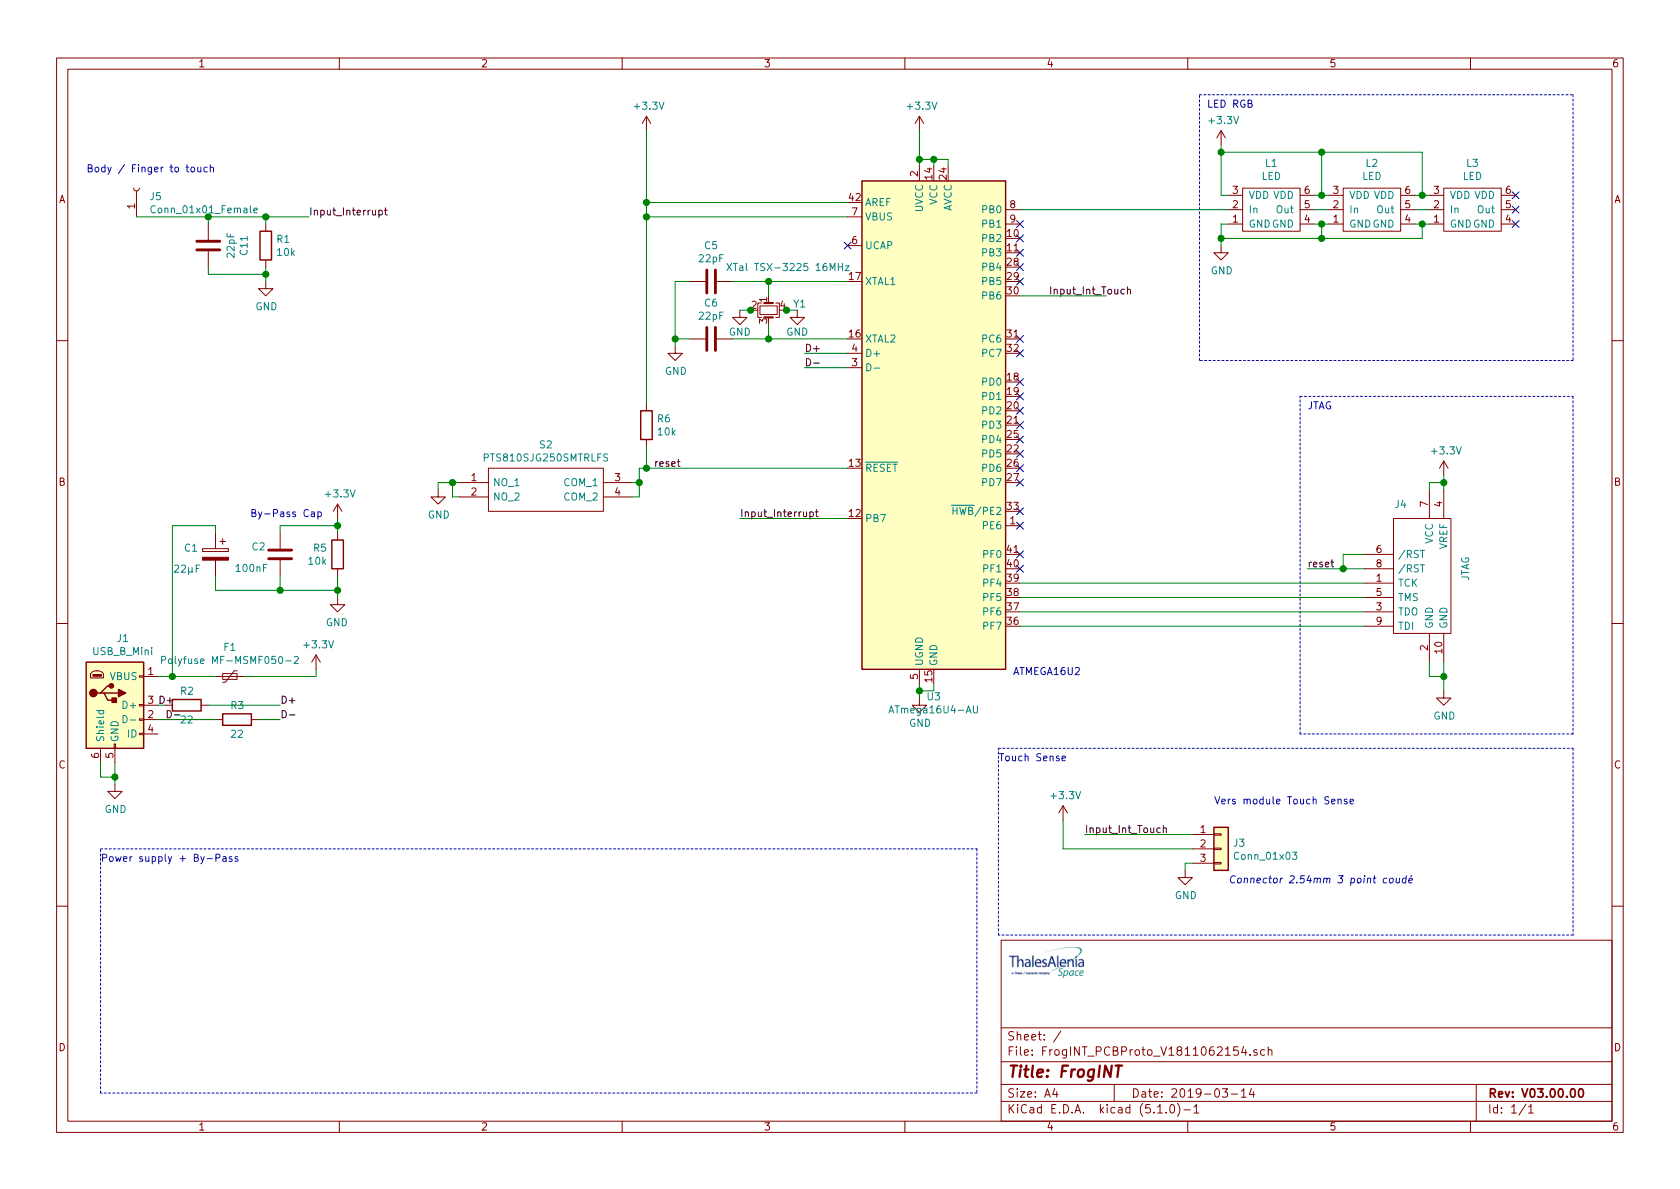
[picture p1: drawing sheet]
EESchema Schematic File Version 4
LIBS:FrogINT_PCBProto_V1811062154-cache
EELAYER 29 0
EELAYER END
$Descr A4 11693 8268
encoding utf-8
Sheet 1 1
Title "FrogINT"
Date "2019-03-14"
Rev "V03.00.00"
Comp ""
Comment1 ""
Comment2 ""
Comment3 ""
Comment4 ""
$EndDescr
$Comp
L power:+3.3V #PWR021
U 1 1
P 6400 900
F 0 "#PWR021" H 6400 750 50  0001 C CNN
F 1 "+3.3V" H 6415 1073 50  0000 C CNN
F 2 "" H 6400 900 50  0001 C CNN
F 3 "" H 6400 900 50  0001 C CNN
	1    6400 900 
	1    0    0    -1  
$EndComp
Wire Wire Line
	6500 1150 6500 1100
Wire Wire Line
	6500 1100 6400 1100
Connection ~ 6400 1100
Wire Wire Line
	6400 1100 6400 1150
Wire Wire Line
	6600 1150 6600 1100
Wire Wire Line
	6600 1100 6500 1100
Connection ~ 6500 1100
Wire Wire Line
	6400 900  6400 1100
$Comp
L power:GND #PWR012
U 1 1
P 3050 3400
F 0 "#PWR012" H 3050 3150 50  0001 C CNN
F 1 "GND" H 3055 3227 50  0000 C CNN
F 2 "" H 3050 3400 50  0001 C CNN
F 3 "" H 3050 3400 50  0001 C CNN
	1    3050 3400
	1    0    0    -1  
$EndComp
Wire Wire Line
	3050 3400 3050 3350
Wire Wire Line
	3050 3350 3150 3350
$Comp
L Device:R R6
U 1 1
P 4500 2950
F 0 "R6" H 4570 2996 50  0000 L CNN
F 1 "10k" H 4570 2905 50  0000 L CNN
F 2 "FTA_FrogINT_Library_Footprint_Package:R_0603_1608Metric" V 4430 2950 50  0001 C CNN
F 3 "~" H 4500 2950 50  0001 C CNN
	1    4500 2950
	1    0    0    -1  
$EndComp
$Comp
L power:+3.3V #PWR014
U 1 1
P 4500 900
F 0 "#PWR014" H 4500 750 50  0001 C CNN
F 1 "+3.3V" H 4515 1073 50  0000 C CNN
F 2 "" H 4500 900 50  0001 C CNN
F 3 "" H 4500 900 50  0001 C CNN
	1    4500 900 
	1    0    0    -1  
$EndComp
$Comp
L power:GND #PWR022
U 1 1
P 6400 4850
F 0 "#PWR022" H 6400 4600 50  0001 C CNN
F 1 "GND" H 6405 4677 50  0000 C CNN
F 2 "" H 6400 4850 50  0001 C CNN
F 3 "" H 6400 4850 50  0001 C CNN
	1    6400 4850
	1    0    0    -1  
$EndComp
Wire Wire Line
	6400 4850 6400 4800
Wire Wire Line
	6500 4750 6500 4800
Wire Wire Line
	6500 4800 6400 4800
Connection ~ 6400 4800
Wire Wire Line
	6400 4800 6400 4750
Wire Wire Line
	4500 3100 4500 3250
Wire Wire Line
	4500 3250 5900 3250
Wire Wire Line
	4500 900  4500 1400
Wire Wire Line
	5900 1500 4500 1500
Connection ~ 4500 1500
Wire Wire Line
	4500 1500 4500 2800
Wire Wire Line
	5900 1400 4500 1400
Connection ~ 4500 1400
Wire Wire Line
	4500 1400 4500 1500
Wire Notes Line
	8350 650  10950 650 
Wire Notes Line
	10950 650  10950 2500
Wire Notes Line
	10950 2500 8350 2500
Wire Notes Line
	8350 2500 8350 650 
Text Notes 8400 750  0    50   ~ 0
LED RGB
Wire Notes Line
	9050 2750 10950 2750
Wire Notes Line
	10950 2750 10950 5100
Wire Notes Line
	9050 5100 9050 2750
Text Notes 9100 2850 0    50   ~ 0
JTAG
Text Label 5150 3600 0    50   ~ 0
Input_Interrupt
Wire Wire Line
	5900 3600 5150 3600
Wire Wire Line
	7100 4350 9500 4350
Wire Wire Line
	7100 4250 9500 4250
Wire Wire Line
	7100 4150 9500 4150
Wire Wire Line
	7100 4050 9500 4050
Text Label 4550 3250 0    50   ~ 0
reset
Wire Wire Line
	9500 3950 9350 3950
Text Label 9100 3950 0    50   ~ 0
reset
Wire Wire Line
	9350 3850 9350 3950
Wire Wire Line
	9350 3850 9500 3850
Connection ~ 9350 3950
Wire Wire Line
	9350 3950 9100 3950
$Comp
L power:GND #PWR029
U 1 1
P 10050 4800
F 0 "#PWR029" H 10050 4550 50  0001 C CNN
F 1 "GND" H 10055 4627 50  0000 C CNN
F 2 "" H 10050 4800 50  0001 C CNN
F 3 "" H 10050 4800 50  0001 C CNN
	1    10050 4800
	1    0    0    -1  
$EndComp
Wire Notes Line
	10950 5100 9050 5100
$Comp
L power:+3.3V #PWR028
U 1 1
P 10050 3300
F 0 "#PWR028" H 10050 3150 50  0001 C CNN
F 1 "+3.3V" H 10065 3473 50  0000 C CNN
F 2 "" H 10050 3300 50  0001 C CNN
F 3 "" H 10050 3300 50  0001 C CNN
	1    10050 3300
	1    0    0    -1  
$EndComp
$Comp
L power:+3.3V #PWR025
U 1 1
P 8500 1000
F 0 "#PWR025" H 8500 850 50  0001 C CNN
F 1 "+3.3V" H 8515 1173 50  0000 C CNN
F 2 "" H 8500 1000 50  0001 C CNN
F 3 "" H 8500 1000 50  0001 C CNN
	1    8500 1000
	1    0    0    -1  
$EndComp
$Comp
L power:GND #PWR026
U 1 1
P 8500 1700
F 0 "#PWR026" H 8500 1450 50  0001 C CNN
F 1 "GND" H 8505 1527 50  0000 C CNN
F 2 "" H 8500 1700 50  0001 C CNN
F 3 "" H 8500 1700 50  0001 C CNN
	1    8500 1700
	1    0    0    -1  
$EndComp
Wire Wire Line
	7100 1450 8550 1450
$Comp
L Device:C C5
U 1 1
P 4950 1950
F 0 "C5" V 4698 1950 50  0000 C CNN
F 1 "22pF" V 4789 1950 50  0000 C CNN
F 2 "FTA_FrogINT_Library_Footprint_Package:CP_EIA-2012-12_Kemet-R" H 4988 1800 50  0001 C CNN
F 3 "~" H 4950 1950 50  0001 C CNN
	1    4950 1950
	0    1    1    0   
$EndComp
$Comp
L Device:C C6
U 1 1
P 4950 2350
F 0 "C6" V 4698 2350 50  0000 C CNN
F 1 "22pF" V 4789 2350 50  0000 C CNN
F 2 "FTA_FrogINT_Library_Footprint_Package:CP_EIA-2012-12_Kemet-R" H 4988 2200 50  0001 C CNN
F 3 "~" H 4950 2350 50  0001 C CNN
	1    4950 2350
	0    1    1    0   
$EndComp
$Comp
L power:GND #PWR015
U 1 1
P 4700 2400
F 0 "#PWR015" H 4700 2150 50  0001 C CNN
F 1 "GND" H 4705 2227 50  0000 C CNN
F 2 "" H 4700 2400 50  0001 C CNN
F 3 "" H 4700 2400 50  0001 C CNN
	1    4700 2400
	1    0    0    -1  
$EndComp
Wire Wire Line
	5100 1950 5350 1950
Wire Wire Line
	5900 2350 5350 2350
Wire Wire Line
	5350 2050 5350 1950
Connection ~ 5350 1950
Wire Wire Line
	5350 1950 5900 1950
Wire Wire Line
	5350 2250 5350 2350
Connection ~ 5350 2350
Wire Wire Line
	5350 2350 5100 2350
Wire Wire Line
	4800 2350 4700 2350
Wire Wire Line
	4700 2350 4700 2400
Wire Wire Line
	4800 1950 4700 1950
Wire Wire Line
	4700 1950 4700 2350
Connection ~ 4700 2350
$Comp
L FrogINT_PCBProto_V1811062154-rescue:USB_B_Mini-Connector_FTA J1
U 1 1
P 800 4900
F 0 "J1" H 855 5367 50  0000 C CNN
F 1 "USB_B_Mini" H 855 5276 50  0000 C CNN
F 2 "FTA_FrogINT_Library_Footprint_Package:47642-0001_Molex_USB" H 950 4850 50  0001 C CNN
F 3 "~" H 950 4850 50  0001 C CNN
	1    800  4900
	1    0    0    -1  
$EndComp
Wire Wire Line
	5900 2450 5600 2450
Wire Wire Line
	5900 2550 5600 2550
Text Label 5600 2550 0    50   ~ 0
D-
Text Label 5600 2450 0    50   ~ 0
D+
Text Label 1950 4900 0    50   ~ 0
D+
Text Label 1950 5000 0    50   ~ 0
D-
$Comp
L power:GND #PWR02
U 1 1
P 800 5450
F 0 "#PWR02" H 800 5200 50  0001 C CNN
F 1 "GND" H 805 5277 50  0000 C CNN
F 2 "" H 800 5450 50  0001 C CNN
F 3 "" H 800 5450 50  0001 C CNN
	1    800  5450
	1    0    0    -1  
$EndComp
Wire Wire Line
	800  5450 800  5400
Wire Wire Line
	700  5300 700  5400
Wire Wire Line
	700  5400 800  5400
Connection ~ 800  5400
Wire Wire Line
	800  5400 800  5300
Wire Notes Line
	700  5900 6800 5900
Wire Notes Line
	6800 5900 6800 7600
Wire Notes Line
	6800 7600 700  7600
Wire Notes Line
	700  7600 700  5900
Text Notes 700  6000 0    50   ~ 0
Power supply + By-Pass
$Comp
L Device:R R2
U 1 1
P 1300 4900
F 0 "R2" V 1200 4850 50  0000 L CNN
F 1 "22" V 1400 4850 50  0000 L CNN
F 2 "FTA_FrogINT_Library_Footprint_Package:R_0603_1608Metric" V 1230 4900 50  0001 C CNN
F 3 "~" H 1300 4900 50  0001 C CNN
	1    1300 4900
	0    1    1    0   
$EndComp
$Comp
L Device:R R3
U 1 1
P 1650 5000
F 0 "R3" V 1550 4950 50  0000 L CNN
F 1 "22" V 1750 4950 50  0000 L CNN
F 2 "FTA_FrogINT_Library_Footprint_Package:R_0603_1608Metric" V 1580 5000 50  0001 C CNN
F 3 "~" H 1650 5000 50  0001 C CNN
	1    1650 5000
	0    1    1    0   
$EndComp
Wire Wire Line
	1950 4900 1450 4900
Wire Wire Line
	1150 4900 1100 4900
Wire Wire Line
	1100 5000 1500 5000
Wire Wire Line
	1800 5000 1950 5000
$Comp
L Device:Polyfuse_Small F1
U 1 1
P 1600 4700
F 0 "F1" V 1395 4700 50  0000 C CNN
F 1 "Polyfuse MF-MSMF050-2" V 1486 4700 50  0000 C CNN
F 2 "FTA_FrogINT_Library_Footprint_Package:FUSC4632X85N" H 1650 4500 50  0001 L CNN
F 3 "~" H 1600 4700 50  0001 C CNN
	1    1600 4700
	0    1    1    0   
$EndComp
Wire Wire Line
	2200 4650 2200 4700
Wire Wire Line
	2200 4700 1700 4700
Wire Wire Line
	1500 4700 1200 4700
$Comp
L Device:C C2
U 1 1
P 1950 3850
F 0 "C2" H 1800 3800 50  0000 C CNN
F 1 "100nF" H 1750 3950 50  0000 C CNN
F 2 "FTA_FrogINT_Library_Footprint_Package:CP_EIA-2012-12_Kemet-R" H 1988 3700 50  0001 C CNN
F 3 "~" H 1950 3850 50  0001 C CNN
	1    1950 3850
	1    0    0    1   
$EndComp
$Comp
L power:GND #PWR09
U 1 1
P 2350 4150
F 0 "#PWR09" H 2350 3900 50  0001 C CNN
F 1 "GND" H 2355 3977 50  0000 C CNN
F 2 "" H 2350 4150 50  0001 C CNN
F 3 "" H 2350 4150 50  0001 C CNN
	1    2350 4150
	-1   0    0    -1  
$EndComp
Wire Wire Line
	2350 3600 2350 3650
Wire Wire Line
	1950 3700 1950 3650
Wire Wire Line
	1950 3650 2350 3650
Connection ~ 2350 3650
Wire Wire Line
	2350 3650 2350 3700
Wire Wire Line
	2350 4000 2350 4100
Wire Wire Line
	1950 4000 1950 4100
Wire Wire Line
	1950 4100 2350 4100
Connection ~ 2350 4100
Wire Wire Line
	2350 4100 2350 4150
Text Notes 2250 3600 2    50   ~ 0
By-Pass Cap
$Comp
L Device:CP C1
U 1 1
P 1500 3850
F 0 "C1" H 1618 3896 50  0000 L CNN
F 1 "22µF" H 1600 3750 50  0000 L CNN
F 2 "FTA_FrogINT_Library_Footprint_Package:CP_EIA-2012-12_Kemet-R" H 1538 3700 50  0001 C CNN
F 3 "~" H 1500 3850 50  0001 C CNN
	1    1500 3850
	-1   0    0    -1  
$EndComp
$Comp
L Device:R R5
U 1 1
P 2350 3850
F 0 "R5" H 2420 3896 50  0000 L CNN
F 1 "10k" H 2420 3805 50  0000 L CNN
F 2 "FTA_FrogINT_Library_Footprint_Package:R_0603_1608Metric" V 2280 3850 50  0001 C CNN
F 3 "~" H 2350 3850 50  0001 C CNN
	1    2350 3850
	-1   0    0    -1  
$EndComp
Wire Wire Line
	1500 4000 1500 4100
Wire Wire Line
	1500 4100 1950 4100
Connection ~ 1950 4100
Wire Wire Line
	1500 3700 1500 3650
Wire Wire Line
	1500 3650 1200 3650
Wire Wire Line
	1200 3650 1200 4700
Connection ~ 1200 4700
Wire Wire Line
	1200 4700 1100 4700
Text Notes 7050 4700 0    50   ~ 0
ATMEGA16U2
NoConn ~ 7100 3950
NoConn ~ 7100 3850
NoConn ~ 7100 3650
NoConn ~ 7100 3550
NoConn ~ 7100 3350
NoConn ~ 7100 3250
NoConn ~ 7100 3150
NoConn ~ 7100 3050
NoConn ~ 7100 2850
NoConn ~ 7100 2750
NoConn ~ 7100 2650
NoConn ~ 7100 2450
NoConn ~ 7100 2350
NoConn ~ 7100 1950
NoConn ~ 7100 1850
NoConn ~ 7100 1750
NoConn ~ 7100 1650
NoConn ~ 7100 1550
NoConn ~ 5900 1700
Wire Wire Line
	7100 2050 7700 2050
Text Label 7300 2050 0    50   ~ 0
Input_Int_Touch
Wire Notes Line
	6950 5200 10950 5200
Wire Notes Line
	10950 5200 10950 6500
Wire Notes Line
	10950 6500 6950 6500
Wire Notes Line
	6950 6500 6950 5200
Text Notes 6950 5300 0    50   ~ 0
Touch Sense
NoConn ~ 7100 2950
Wire Wire Line
	3200 3450 3150 3450
Wire Wire Line
	3150 3450 3150 3350
Connection ~ 3150 3350
Wire Wire Line
	3150 3350 3200 3350
$Comp
L FrogINT_PCBProto_V1811062154-rescue:PTS810SJG250SMTRLFS-SamacSys_Parts S2
U 1 1
P 3200 3350
F 0 "S2" H 3800 3615 50  0000 C CNN
F 1 "PTS810SJG250SMTRLFS" H 3800 3524 50  0000 C CNN
F 2 "SamacSys_Parts:PTS810SJG250SMTRLFS" H 4250 3450 50  0001 L CNN
F 3 "https://www.ckswitches.com/media/1476/pts810.pdf" H 4250 3350 50  0001 L CNN
F 4 "PTS810SJG250SMTRLFS (Tactile Switches) Switch Tactile N.O. SPST Button J-Bend 0.05A 16VDC 100000Cycles 3.92N SMD T/R" H 4250 3250 50  0001 L CNN "Description"
F 5 "C & K COMPONENTS" H 4250 3050 50  0001 L CNN "Manufacturer_Name"
F 6 "PTS810SJG250SMTRLFS" H 4250 2950 50  0001 L CNN "Manufacturer_Part_Number"
F 7 "135-9492" H 4250 2850 50  0001 L CNN "RS Part Number"
F 8 "611-PTS810SJG250SMTR" H 4250 2650 50  0001 L CNN "Mouser Part Number"
F 9 "https://www.mouser.com/Search/Refine.aspx?Keyword=611-PTS810SJG250SMTR" H 4250 2550 50  0001 L CNN "Mouser Price/Stock"
	1    3200 3350
	1    0    0    -1  
$EndComp
Wire Wire Line
	4450 3450 4450 3350
Wire Wire Line
	4450 3350 4400 3350
Wire Wire Line
	4450 3350 4450 3250
Wire Wire Line
	4450 3250 4500 3250
Connection ~ 4450 3350
Connection ~ 4500 3250
Text Label 7550 5800 0    50   ~ 0
Input_Int_Touch
$Comp
L power:+3.3V #PWR027
U 1 1
P 7400 5700
F 0 "#PWR027" H 7400 5550 50  0001 C CNN
F 1 "+3.3V" H 7415 5873 50  0000 C CNN
F 2 "" H 7400 5700 50  0001 C CNN
F 3 "" H 7400 5700 50  0001 C CNN
	1    7400 5700
	1    0    0    -1  
$EndComp
$Comp
L power:GND #PWR030
U 1 1
P 8250 6050
F 0 "#PWR030" H 8250 5800 50  0001 C CNN
F 1 "GND" H 8255 5877 50  0000 C CNN
F 2 "" H 8250 6050 50  0001 C CNN
F 3 "" H 8250 6050 50  0001 C CNN
	1    8250 6050
	1    0    0    -1  
$EndComp
$Comp
L Connector_Generic:Conn_01x03 J3
U 1 1
P 8500 5900
F 0 "J3" H 8580 5942 50  0000 L CNN
F 1 "Conn_01x03" H 8580 5851 50  0000 L CNN
F 2 "Connector_PinSocket_2.54mm:PinSocket_1x03_P2.54mm_Horizontal" H 8500 5900 50  0001 C CNN
F 3 "~" H 8500 5900 50  0001 C CNN
	1    8500 5900
	1    0    0    -1  
$EndComp
Wire Wire Line
	8300 5800 7550 5800
Wire Wire Line
	7400 5700 7400 5900
Wire Wire Line
	7400 5900 8300 5900
Wire Wire Line
	8300 6000 8250 6000
Wire Wire Line
	8250 6000 8250 6050
Text Notes 8450 5600 0    50   ~ 0
Vers module Touch Sense
Text Notes 8550 6150 0    50   Italic 0
Connector 2.54mm 3 point coudé
$Comp
L SamacSys_Parts:852-80-010-10-001101 J4
U 1 1
P 9500 3850
F 0 "J4" H 9750 4200 50  0000 C CNN
F 1 "JTAG" V 10200 3750 50  0000 C CNN
F 2 "FTA_FrogINT_Library_Footprint_Package:JTAG_HDRV10W41P127_2X5_676X325X510P" H 10250 3950 50  0001 L CNN
F 3 "https://docs-emea.rs-online.com/webdocs/0e67/0900766b80e679cc.pdf" H 10250 3850 50  0001 L CNN
F 4 "Preci-Dip 1.27mm 10 Way 2 Row Straight Through Hole Male Connector Strip" H 10250 3750 50  0001 L CNN "Description"
F 5 "5.1" H 10250 3650 50  0001 L CNN "Height"
F 6 "Preci-Dip" H 10250 3550 50  0001 L CNN "Manufacturer_Name"
F 7 "852-80-010-10-001101" H 10250 3450 50  0001 L CNN "Manufacturer_Part_Number"
F 8 "437-8528001010001101" H 10250 3350 50  0001 L CNN "Mouser Part Number"
F 9 "https://www.mouser.com/Search/Refine.aspx?Keyword=437-8528001010001101" H 10250 3250 50  0001 L CNN "Mouser Price/Stock"
F 10 "7020262P" H 10250 3150 50  0001 L CNN "RS Part Number"
F 11 "http://uk.rs-online.com/web/p/products/7020262P" H 10250 3050 50  0001 L CNN "RS Price/Stock"
F 12 "R1023400" H 10250 2950 50  0001 L CNN "Allied_Number"
F 13 "https://www.alliedelec.com/preci-dipsa-852-80-010-10-001101/R1023400/" H 10250 2850 50  0001 L CNN "Allied Price/Stock"
	1    9500 3850
	1    0    0    -1  
$EndComp
Wire Wire Line
	10050 4800 10050 4700
Wire Wire Line
	9950 4600 9950 4700
Wire Wire Line
	9950 4700 10050 4700
Connection ~ 10050 4700
Wire Wire Line
	10050 4700 10050 4600
Wire Wire Line
	10050 3300 10050 3350
Wire Wire Line
	9950 3400 9950 3350
Wire Wire Line
	9950 3350 10050 3350
Connection ~ 10050 3350
Wire Wire Line
	10050 3350 10050 3400
$Comp
L Device:R R1
U 1 1
P 1850 1700
F 0 "R1" H 1920 1746 50  0000 L CNN
F 1 "10k" H 1920 1655 50  0000 L CNN
F 2 "FTA_FrogINT_Library_Footprint_Package:R_0603_1608Metric" V 1780 1700 50  0001 C CNN
F 3 "~" H 1850 1700 50  0001 C CNN
	1    1850 1700
	1    0    0    -1  
$EndComp
$Comp
L power:GND #PWR01
U 1 1
P 1850 1950
F 0 "#PWR01" H 1850 1700 50  0001 C CNN
F 1 "GND" H 1855 1777 50  0000 C CNN
F 2 "" H 1850 1950 50  0001 C CNN
F 3 "" H 1850 1950 50  0001 C CNN
	1    1850 1950
	1    0    0    -1  
$EndComp
Text Label 2150 1500 0    50   ~ 0
Input_Interrupt
$Comp
L Device:C C11
U 1 1
P 1450 1700
F 0 "C11" V 1198 1700 50  0000 C CNN
F 1 "22pF" V 1289 1700 50  0000 C CNN
F 2 "FTA_FrogINT_Library_Footprint_Package:CP_EIA-2012-12_Kemet-R" H 1488 1550 50  0001 C CNN
F 3 "~" H 1450 1700 50  0001 C CNN
	1    1450 1700
	-1   0    0    1   
$EndComp
Wire Wire Line
	2150 1500 1850 1500
Wire Wire Line
	1450 1500 1450 1550
Wire Wire Line
	1850 1550 1850 1500
Connection ~ 1850 1500
Wire Wire Line
	1850 1500 1450 1500
Wire Wire Line
	1850 1850 1850 1900
Wire Wire Line
	1450 1850 1450 1900
Wire Wire Line
	1450 1900 1850 1900
Connection ~ 1850 1900
Wire Wire Line
	1850 1900 1850 1950
Text Notes 600  1200 0    50   ~ 0
Body / Finger to touch
$Comp
L Connector:Conn_01x01_Female J5
U 1 1
P 950 1300
F 0 "J5" V 888 1212 50  0000 R CNN
F 1 "Conn_01x01_Female" V 797 1212 50  0000 R CNN
F 2 "TestPoint:TestPoint_THTPad_D2.5mm_Drill1.2mm" H 950 1300 50  0001 C CNN
F 3 "~" H 950 1300 50  0001 C CNN
	1    950  1300
	0    -1   -1   0   
$EndComp
Wire Wire Line
	1450 1500 950  1500
Connection ~ 1450 1500
$Comp
L atmega16u4-au:ATmega16U4-AU U3
U 1 1
P 6500 2950
F 0 "U3" H 6500 1061 50  0000 C CNN
F 1 "ATmega16U4-AU" H 6500 970 50  0000 C CNN
F 2 "Package_QFP:TQFP-44_10x10mm_P0.8mm" H 6500 2950 50  0001 C CIN
F 3 "http://ww1.microchip.com/downloads/en/DeviceDoc/Atmel-7766-8-bit-AVR-ATmega16U4-32U4_Datasheet.pdf" H 6500 2950 50  0001 C CNN
	1    6500 2950
	1    0    0    -1  
$EndComp
$Comp
L power:+3.3V #PWR0101
U 1 1
P 2350 3600
F 0 "#PWR0101" H 2350 3450 50  0001 C CNN
F 1 "+3.3V" H 2365 3773 50  0000 C CNN
F 2 "" H 2350 3600 50  0001 C CNN
F 3 "" H 2350 3600 50  0001 C CNN
	1    2350 3600
	1    0    0    -1  
$EndComp
$Comp
L power:+3.3V #PWR0102
U 1 1
P 2200 4650
F 0 "#PWR0102" H 2200 4500 50  0001 C CNN
F 1 "+3.3V" H 2215 4823 50  0000 C CNN
F 2 "" H 2200 4650 50  0001 C CNN
F 3 "" H 2200 4650 50  0001 C CNN
	1    2200 4650
	1    0    0    -1  
$EndComp
$Comp
L Device:Crystal_GND24_Small Y1
U 1 1
P 5350 2150
F 0 "Y1" V 5304 2319 50  0000 L CNN
F 1 "XTal TSX-3225 16MHz" V 5050 1850 50  0000 L CNN
F 2 "Crystal:Crystal_SMD_SeikoEpson_TSX3225-4Pin_3.2x2.5mm_HandSoldering" H 5350 2150 50  0001 C CNN
F 3 "~" H 5350 2150 50  0001 C CNN
	1    5350 2150
	0    1    1    0   
$EndComp
Wire Wire Line
	4400 3450 4450 3450
$Comp
L power:GND #PWR0103
U 1 1
P 5150 2150
F 0 "#PWR0103" H 5150 1900 50  0001 C CNN
F 1 "GND" H 5150 2000 50  0000 C CNN
F 2 "" H 5150 2150 50  0001 C CNN
F 3 "" H 5150 2150 50  0001 C CNN
	1    5150 2150
	1    0    0    -1  
$EndComp
$Comp
L power:GND #PWR0104
U 1 1
P 5550 2150
F 0 "#PWR0104" H 5550 1900 50  0001 C CNN
F 1 "GND" H 5550 2000 50  0000 C CNN
F 2 "" H 5550 2150 50  0001 C CNN
F 3 "" H 5550 2150 50  0001 C CNN
	1    5550 2150
	1    0    0    -1  
$EndComp
Wire Wire Line
	5470 2150 5475 2150
Connection ~ 5475 2150
Wire Wire Line
	5475 2150 5550 2150
Wire Wire Line
	5230 2150 5225 2150
Connection ~ 5225 2150
Wire Wire Line
	5225 2150 5150 2150
$Comp
L FTA_FrogINT_library:LED L1
U 1 1
P 8850 1450
F 0 "L1" H 8850 1775 50  0000 C CNN
F 1 "LED" H 8850 1684 50  0000 C CNN
F 2 "FTA_FrogINT_Library_Footprint_Package:WS2812-LED_HeatSink" H 8850 1450 50  0001 C CNN
F 3 "" H 8850 1450 50  0001 C CNN
	1    8850 1450
	1    0    0    -1  
$EndComp
Wire Wire Line
	8500 1000 8500 1050
Wire Wire Line
	8500 1350 8550 1350
Wire Wire Line
	8500 1050 9200 1050
Wire Wire Line
	9200 1050 9200 1350
Connection ~ 8500 1050
Wire Wire Line
	8500 1050 8500 1350
Wire Wire Line
	9900 1350 9900 1050
Wire Wire Line
	9900 1050 9200 1050
Connection ~ 9200 1050
Wire Wire Line
	8500 1700 8500 1650
Wire Wire Line
	8500 1550 8550 1550
Wire Wire Line
	9150 1450 9250 1450
Wire Wire Line
	9150 1550 9200 1550
Wire Wire Line
	9850 1550 9900 1550
Wire Wire Line
	9850 1450 9950 1450
Wire Wire Line
	9200 1550 9200 1650
Wire Wire Line
	9200 1650 8500 1650
Connection ~ 9200 1550
Wire Wire Line
	9200 1550 9250 1550
Connection ~ 8500 1650
Wire Wire Line
	8500 1650 8500 1550
Wire Wire Line
	9900 1550 9900 1650
Wire Wire Line
	9900 1650 9200 1650
Connection ~ 9900 1550
Wire Wire Line
	9900 1550 9950 1550
Connection ~ 9200 1650
NoConn ~ 10550 1350
NoConn ~ 10550 1450
NoConn ~ 10550 1550
Wire Wire Line
	9150 1350 9200 1350
Wire Wire Line
	9850 1350 9900 1350
Connection ~ 9200 1350
Wire Wire Line
	9200 1350 9250 1350
Connection ~ 9900 1350
Wire Wire Line
	9900 1350 9950 1350
$Comp
L FTA_FrogINT_library:LED L2
U 1 1
P 9550 1450
F 0 "L2" H 9550 1775 50  0000 C CNN
F 1 "LED" H 9550 1684 50  0000 C CNN
F 2 "FTA_FrogINT_Library_Footprint_Package:WS2812-LED_HeatSink" H 9550 1450 50  0001 C CNN
F 3 "" H 9550 1450 50  0001 C CNN
	1    9550 1450
	1    0    0    -1  
$EndComp
$Comp
L FTA_FrogINT_library:LED L3
U 1 1
P 10250 1450
F 0 "L3" H 10250 1775 50  0000 C CNN
F 1 "LED" H 10250 1684 50  0000 C CNN
F 2 "FTA_FrogINT_Library_Footprint_Package:WS2812-LED_HeatSink" H 10250 1450 50  0001 C CNN
F 3 "" H 10250 1450 50  0001 C CNN
	1    10250 1450
	1    0    0    -1  
$EndComp
Text Label 1100 4900 0    50   ~ 0
D+
Text Label 1150 5000 0    50   ~ 0
D-
$EndSCHEMATC
